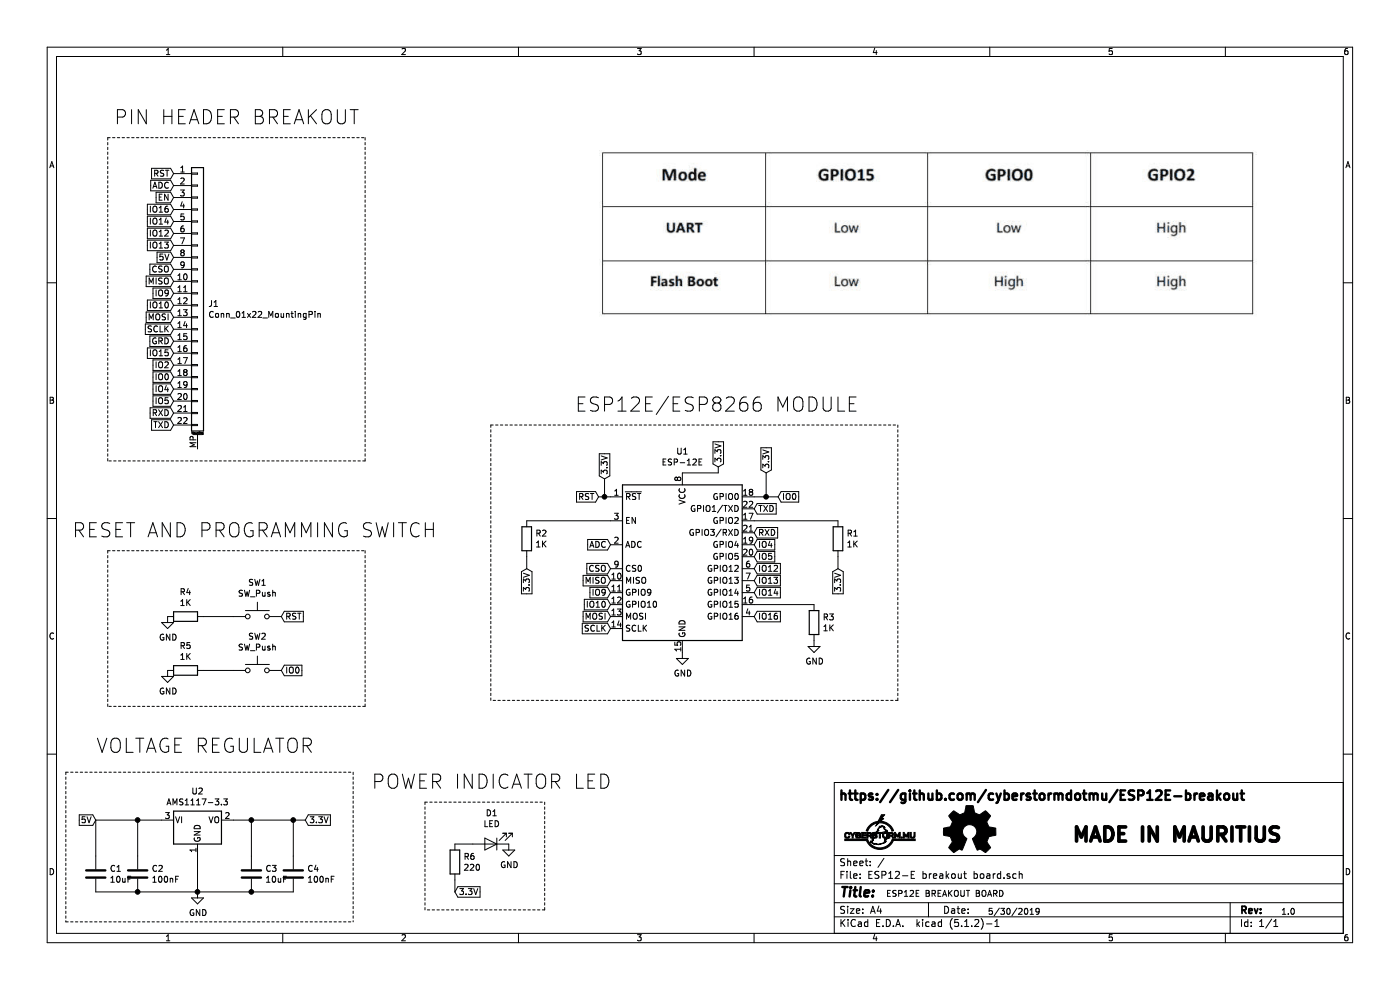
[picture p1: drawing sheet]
EESchema Schematic File Version 4
LIBS:ESP12-E breakout board-cache
EELAYER 29 0
EELAYER END
$Descr A4 11693 8268
encoding utf-8
Sheet 1 1
Title ""
Date ""
Rev ""
Comp ""
Comment1 ""
Comment2 ""
Comment3 ""
Comment4 ""
$EndDescr
$Comp
L Regulator_Linear:AMS1117-3.3 U2
U 1 1
P 1650 6850
F 0 "U2" H 1650 7092 50  0000 C CNN
F 1 "AMS1117-3.3" H 1650 7001 50  0000 C CNN
F 2 "Package_TO_SOT_SMD:SOT-223-3_TabPin2" H 1650 7050 50  0001 C CNN
F 3 "http://www.advanced-monolithic.com/pdf/ds1117.pdf" H 1750 6600 50  0001 C CNN
	1    1650 6850
	1    0    0    -1  
$EndComp
$Comp
L Device:R R1
U 1 1
P 7000 4500
F 0 "R1" H 7070 4546 50  0000 L CNN
F 1 "1K" H 7070 4455 50  0000 L CNN
F 2 "" V 6930 4500 50  0001 C CNN
F 3 "~" H 7000 4500 50  0001 C CNN
	1    7000 4500
	1    0    0    -1  
$EndComp
$Comp
L Device:R R2
U 1 1
P 4400 4500
F 0 "R2" H 4470 4546 50  0000 L CNN
F 1 "1K" H 4470 4455 50  0000 L CNN
F 2 "" V 4330 4500 50  0001 C CNN
F 3 "~" H 4400 4500 50  0001 C CNN
	1    4400 4500
	1    0    0    -1  
$EndComp
$Comp
L Device:R R3
U 1 1
P 6800 5200
F 0 "R3" H 6870 5246 50  0000 L CNN
F 1 "1K" H 6870 5155 50  0000 L CNN
F 2 "" V 6730 5200 50  0001 C CNN
F 3 "~" H 6800 5200 50  0001 C CNN
	1    6800 5200
	1    0    0    -1  
$EndComp
$Comp
L Device:C C4
U 1 1
P 2450 7300
F 0 "C4" H 2565 7346 50  0000 L CNN
F 1 "100nF" H 2565 7255 50  0000 L CNN
F 2 "" H 2488 7150 50  0001 C CNN
F 3 "~" H 2450 7300 50  0001 C CNN
	1    2450 7300
	1    0    0    -1  
$EndComp
$Comp
L Device:C C1
U 1 1
P 800 7300
F 0 "C1" H 915 7346 50  0000 L CNN
F 1 "10uF" H 915 7255 50  0000 L CNN
F 2 "" H 838 7150 50  0001 C CNN
F 3 "~" H 800 7300 50  0001 C CNN
	1    800  7300
	1    0    0    -1  
$EndComp
$Comp
L Device:C C2
U 1 1
P 1150 7300
F 0 "C2" H 1265 7346 50  0000 L CNN
F 1 "100nF" H 1265 7255 50  0000 L CNN
F 2 "" H 1188 7150 50  0001 C CNN
F 3 "~" H 1150 7300 50  0001 C CNN
	1    1150 7300
	1    0    0    -1  
$EndComp
$Comp
L Device:C C3
U 1 1
P 2100 7300
F 0 "C3" H 2215 7346 50  0000 L CNN
F 1 "10uF" H 2215 7255 50  0000 L CNN
F 2 "" H 2138 7150 50  0001 C CNN
F 3 "~" H 2100 7300 50  0001 C CNN
	1    2100 7300
	1    0    0    -1  
$EndComp
Wire Wire Line
	800  6850 800  7150
Wire Wire Line
	1350 6850 1150 6850
Wire Wire Line
	1150 6850 1150 7150
Connection ~ 1150 6850
Wire Wire Line
	1150 6850 800  6850
Wire Wire Line
	1950 6850 2100 6850
Wire Wire Line
	2100 7150 2100 6850
Connection ~ 2100 6850
Wire Wire Line
	2100 6850 2450 6850
Wire Wire Line
	2450 6850 2450 7150
Connection ~ 2450 6850
Wire Wire Line
	2450 6850 2550 6850
Wire Wire Line
	800  7450 1150 7450
Connection ~ 1150 7450
Wire Wire Line
	1150 7450 1650 7450
Connection ~ 2100 7450
Wire Wire Line
	2100 7450 2450 7450
Wire Wire Line
	1650 7150 1650 7450
Connection ~ 1650 7450
Wire Wire Line
	1650 7450 2100 7450
$Comp
L power:GND #PWR0103
U 1 1
P 1650 7450
F 0 "#PWR0103" H 1650 7200 50  0001 C CNN
F 1 "GND" H 1655 7277 50  0000 C CNN
F 2 "" H 1650 7450 50  0001 C CNN
F 3 "" H 1650 7450 50  0001 C CNN
	1    1650 7450
	1    0    0    -1  
$EndComp
$Comp
L Connector_Generic_MountingPin:Conn_01x22_MountingPin J1
U 1 1
P 1650 2450
F 0 "J1" H 1738 2364 50  0000 L CNN
F 1 "Conn_01x22_MountingPin" H 1738 2273 50  0000 L CNN
F 2 "" H 1650 2450 50  0001 C CNN
F 3 "~" H 1650 2450 50  0001 C CNN
	1    1650 2450
	1    0    0    -1  
$EndComp
$Comp
L power:GND #PWR0104
U 1 1
P 5700 5450
F 0 "#PWR0104" H 5700 5200 50  0001 C CNN
F 1 "GND" H 5705 5277 50  0000 C CNN
F 2 "" H 5700 5450 50  0001 C CNN
F 3 "" H 5700 5450 50  0001 C CNN
	1    5700 5450
	1    0    0    -1  
$EndComp
Text GLabel 1450 1450 0    50   Input ~ 0
RST
Text GLabel 1450 1550 0    50   Input ~ 0
ADC
Text GLabel 1450 1650 0    50   Input ~ 0
EN
Text GLabel 1450 1750 0    50   Input ~ 0
IO16
Text GLabel 1450 1850 0    50   Input ~ 0
IO14
Text GLabel 1450 1950 0    50   Input ~ 0
IO12
Text GLabel 1450 2050 0    50   Input ~ 0
IO13
Text GLabel 1450 2150 0    50   Input ~ 0
5V
Text GLabel 1450 2250 0    50   Input ~ 0
CSO
Text GLabel 1450 2350 0    50   Input ~ 0
MISO
Text GLabel 1450 2450 0    50   Input ~ 0
IO9
Text GLabel 1450 2550 0    50   Input ~ 0
IO10
Text GLabel 1450 2650 0    50   Input ~ 0
MOSI
Text GLabel 1450 2750 0    50   Input ~ 0
SCLK
Text GLabel 1450 2850 0    50   Input ~ 0
GRD
Text GLabel 1450 2950 0    50   Input ~ 0
IO15
Text GLabel 1450 3050 0    50   Input ~ 0
IO2
Text GLabel 1450 3150 0    50   Input ~ 0
IO0
Text GLabel 1450 3250 0    50   Input ~ 0
IO4
Text GLabel 1450 3350 0    50   Input ~ 0
IO5
Text GLabel 1450 3450 0    50   Input ~ 0
RXD
Text GLabel 1450 3550 0    50   Input ~ 0
TXD
Wire Wire Line
	5100 4350 4400 4350
Wire Wire Line
	6300 5050 6800 5050
$Comp
L power:GND #PWR0106
U 1 1
P 6800 5350
F 0 "#PWR0106" H 6800 5100 50  0001 C CNN
F 1 "GND" H 6805 5177 50  0000 C CNN
F 2 "" H 6800 5350 50  0001 C CNN
F 3 "" H 6800 5350 50  0001 C CNN
	1    6800 5350
	1    0    0    -1  
$EndComp
$Comp
L Device:R R4
U 1 1
P 1550 5150
F 0 "R4" V 1343 5150 50  0000 C CNN
F 1 "1K" V 1434 5150 50  0000 C CNN
F 2 "" V 1480 5150 50  0001 C CNN
F 3 "~" H 1550 5150 50  0001 C CNN
	1    1550 5150
	0    1    1    0   
$EndComp
$Comp
L Switch:SW_Push SW1
U 1 1
P 2150 5150
F 0 "SW1" H 2150 5435 50  0000 C CNN
F 1 "SW_Push" H 2150 5344 50  0000 C CNN
F 2 "" H 2150 5350 50  0001 C CNN
F 3 "~" H 2150 5350 50  0001 C CNN
	1    2150 5150
	1    0    0    -1  
$EndComp
Wire Wire Line
	1700 5150 1950 5150
Text GLabel 2350 5150 2    50   Input ~ 0
RST
$Comp
L Device:R R5
U 1 1
P 1550 5600
F 0 "R5" V 1343 5600 50  0000 C CNN
F 1 "1K" V 1434 5600 50  0000 C CNN
F 2 "" V 1480 5600 50  0001 C CNN
F 3 "~" H 1550 5600 50  0001 C CNN
	1    1550 5600
	0    1    1    0   
$EndComp
$Comp
L Switch:SW_Push SW2
U 1 1
P 2150 5600
F 0 "SW2" H 2150 5885 50  0000 C CNN
F 1 "SW_Push" H 2150 5794 50  0000 C CNN
F 2 "" H 2150 5800 50  0001 C CNN
F 3 "~" H 2150 5800 50  0001 C CNN
	1    2150 5600
	1    0    0    -1  
$EndComp
Wire Wire Line
	1700 5600 1950 5600
Text GLabel 2350 5600 2    50   Input ~ 0
IO0
Text GLabel 5100 4750 0    50   Input ~ 0
CSO
Text GLabel 5100 4850 0    50   Input ~ 0
MISO
Text GLabel 5100 4950 0    50   Input ~ 0
IO9
Text GLabel 5100 5050 0    50   Input ~ 0
IO10
Text GLabel 5100 5150 0    50   Input ~ 0
MOSI
Text GLabel 5100 5250 0    50   Input ~ 0
SCLK
Text GLabel 6300 4250 2    50   Input ~ 0
TXD
Text GLabel 6300 4450 2    50   Input ~ 0
RXD
Wire Wire Line
	6300 4350 7000 4350
$Comp
L power:GND #PWR0111
U 1 1
P 1400 5600
F 0 "#PWR0111" H 1400 5350 50  0001 C CNN
F 1 "GND" H 1405 5427 50  0000 C CNN
F 2 "" H 1400 5600 50  0001 C CNN
F 3 "" H 1400 5600 50  0001 C CNN
	1    1400 5600
	1    0    0    -1  
$EndComp
$Comp
L power:GND #PWR0112
U 1 1
P 1400 5150
F 0 "#PWR0112" H 1400 4900 50  0001 C CNN
F 1 "GND" H 1405 4977 50  0000 C CNN
F 2 "" H 1400 5150 50  0001 C CNN
F 3 "" H 1400 5150 50  0001 C CNN
	1    1400 5150
	1    0    0    -1  
$EndComp
Text GLabel 6300 4550 2    50   Input ~ 0
IO4
Text GLabel 6300 4650 2    50   Input ~ 0
IO5
Text GLabel 6300 4750 2    50   Input ~ 0
IO12
Text GLabel 6300 4850 2    50   Input ~ 0
IO13
Text GLabel 6300 4950 2    50   Input ~ 0
IO14
Text GLabel 6300 5150 2    50   Input ~ 0
IO16
Text GLabel 5100 4550 0    50   Input ~ 0
ADC
Text GLabel 6500 4150 2    50   Input ~ 0
IO0
Text GLabel 5000 4150 0    50   Input ~ 0
RST
Wire Wire Line
	5100 4150 5050 4150
Text Notes 10700 7650 0    50   ~ 0
1.0
Text Notes 8250 7650 0    50   ~ 0
5/30/2019
Text Notes 7400 7500 0    50   ~ 0
ESP12E BREAKOUT BOARD\n
Wire Notes Line
	4100 3550 7500 3550
Wire Notes Line
	7500 3550 7500 5850
Wire Notes Line
	7500 5850 4100 5850
Wire Notes Line
	4100 5850 4100 3550
Wire Notes Line
	900  4600 3050 4600
Wire Notes Line
	3050 4600 3050 5900
Wire Notes Line
	3050 5900 900  5900
Wire Notes Line
	900  4600 900  5900
Wire Notes Line
	550  6450 2950 6450
Wire Notes Line
	2950 6450 2950 7700
Wire Notes Line
	550  6450 550  7700
Wire Notes Line
	550  7700 2950 7700
Wire Notes Line
	900  1150 3050 1150
Wire Notes Line
	3050 1150 3050 3850
Wire Notes Line
	3050 3850 900  3850
Wire Notes Line
	900  1150 900  3850
Text Notes 800  6300 0    118  ~ 0
VOLTAGE REGULATOR
Text Notes 600  4500 0    118  ~ 0
RESET AND PROGRAMMING SWITCH
Text Notes 4800 3450 0    118  ~ 0
ESP12E/ESP8266 MODULE\n
Text Notes 950  1050 0    118  ~ 0
PIN HEADER BREAKOUT
Wire Notes Line
	4550 7600 3550 7600
Wire Notes Line
	3550 6700 3550 7600
Wire Notes Line
	4550 6700 4550 7600
Wire Notes Line
	3550 6700 4550 6700
$Comp
L power:GND #PWR0113
U 1 1
P 4250 7050
F 0 "#PWR0113" H 4250 6800 50  0001 C CNN
F 1 "GND" H 4255 6877 50  0000 C CNN
F 2 "" H 4250 7050 50  0001 C CNN
F 3 "" H 4250 7050 50  0001 C CNN
	1    4250 7050
	1    0    0    -1  
$EndComp
Wire Wire Line
	3950 7050 3800 7050
$Comp
L Device:R R6
U 1 1
P 3800 7200
F 0 "R6" H 3870 7246 50  0000 L CNN
F 1 "220" H 3870 7155 50  0000 L CNN
F 2 "" V 3730 7200 50  0001 C CNN
F 3 "~" H 3800 7200 50  0001 C CNN
	1    3800 7200
	1    0    0    -1  
$EndComp
$Comp
L Device:LED D1
U 1 1
P 4100 7050
F 0 "D1" H 4093 6795 50  0000 C CNN
F 1 "LED" H 4093 6886 50  0000 C CNN
F 2 "" H 4100 7050 50  0001 C CNN
F 3 "~" H 4100 7050 50  0001 C CNN
	1    4100 7050
	-1   0    0    1   
$EndComp
Text Notes 3100 6600 0    118  ~ 0
POWER INDICATOR LED
Text Notes 7000 6700 0    79   ~ 16
https://github.com/cyberstormdotmu/ESP12E-breakout
Text GLabel 5050 4000 1    50   Input ~ 0
3.3V
Wire Wire Line
	5050 4000 5050 4150
Connection ~ 5050 4150
Wire Wire Line
	5050 4150 5000 4150
Wire Wire Line
	6300 4150 6400 4150
Text GLabel 6400 3950 1    50   Input ~ 0
3.3V
Connection ~ 6400 4150
Wire Wire Line
	6400 4150 6500 4150
Wire Wire Line
	6400 3950 6400 4150
$Comp
L RF_Module:ESP-12E U1
U 1 1
P 5700 4750
F 0 "U1" H 5700 5731 50  0000 C CNN
F 1 "ESP-12E" H 5700 5640 50  0000 C CNN
F 2 "RF_Module:ESP-12E" H 5700 4750 50  0001 C CNN
F 3 "http://wiki.ai-thinker.com/_media/esp8266/esp8266_series_modules_user_manual_v1.1.pdf" H 5350 4850 50  0001 C CNN
	1    5700 4750
	1    0    0    -1  
$EndComp
Text GLabel 6000 3900 1    50   Input ~ 0
3.3V
Wire Wire Line
	5700 3950 6000 3950
Wire Wire Line
	6000 3950 6000 3900
Text GLabel 3800 7450 2    50   Input ~ 0
3.3V
Text GLabel 2550 6850 2    50   Input ~ 0
3.3V
Text GLabel 800  6850 0    50   Input ~ 0
5V
Text GLabel 7000 4750 3    50   Input ~ 0
3.3V
Text GLabel 4400 4750 3    50   Input ~ 0
3.3V
Wire Wire Line
	7000 4650 7000 4750
Wire Wire Line
	4400 4650 4400 4750
Wire Wire Line
	3800 7350 3800 7450
$Comp
L hiw:LOGO #G?
U 1 1
P 7350 6950
F 0 "#G?" H 7350 6835 60  0001 C CNN
F 1 "LOGO" H 7350 7065 60  0001 C CNN
F 2 "" H 7350 6950 118 0001 C CNN
F 3 "" H 7350 6950 118 0001 C CNN
	1    7350 6950
	1    0    0    -1  
$EndComp
$Comp
L Graphic:Logo_Open_Hardware_Small #LOGO?
U 1 1
P 8100 6950
F 0 "#LOGO?" H 8100 7225 50  0001 C CNN
F 1 "Logo_Open_Hardware_Small" H 8100 6725 50  0001 C CNN
F 2 "" H 8100 6950 50  0001 C CNN
F 3 "~" H 8100 6950 50  0001 C CNN
	1    8100 6950
	1    0    0    -1  
$EndComp
Text Notes 8950 7050 0    118  ~ 24
MADE IN MAURITIUS
$EndSCHEMATC
